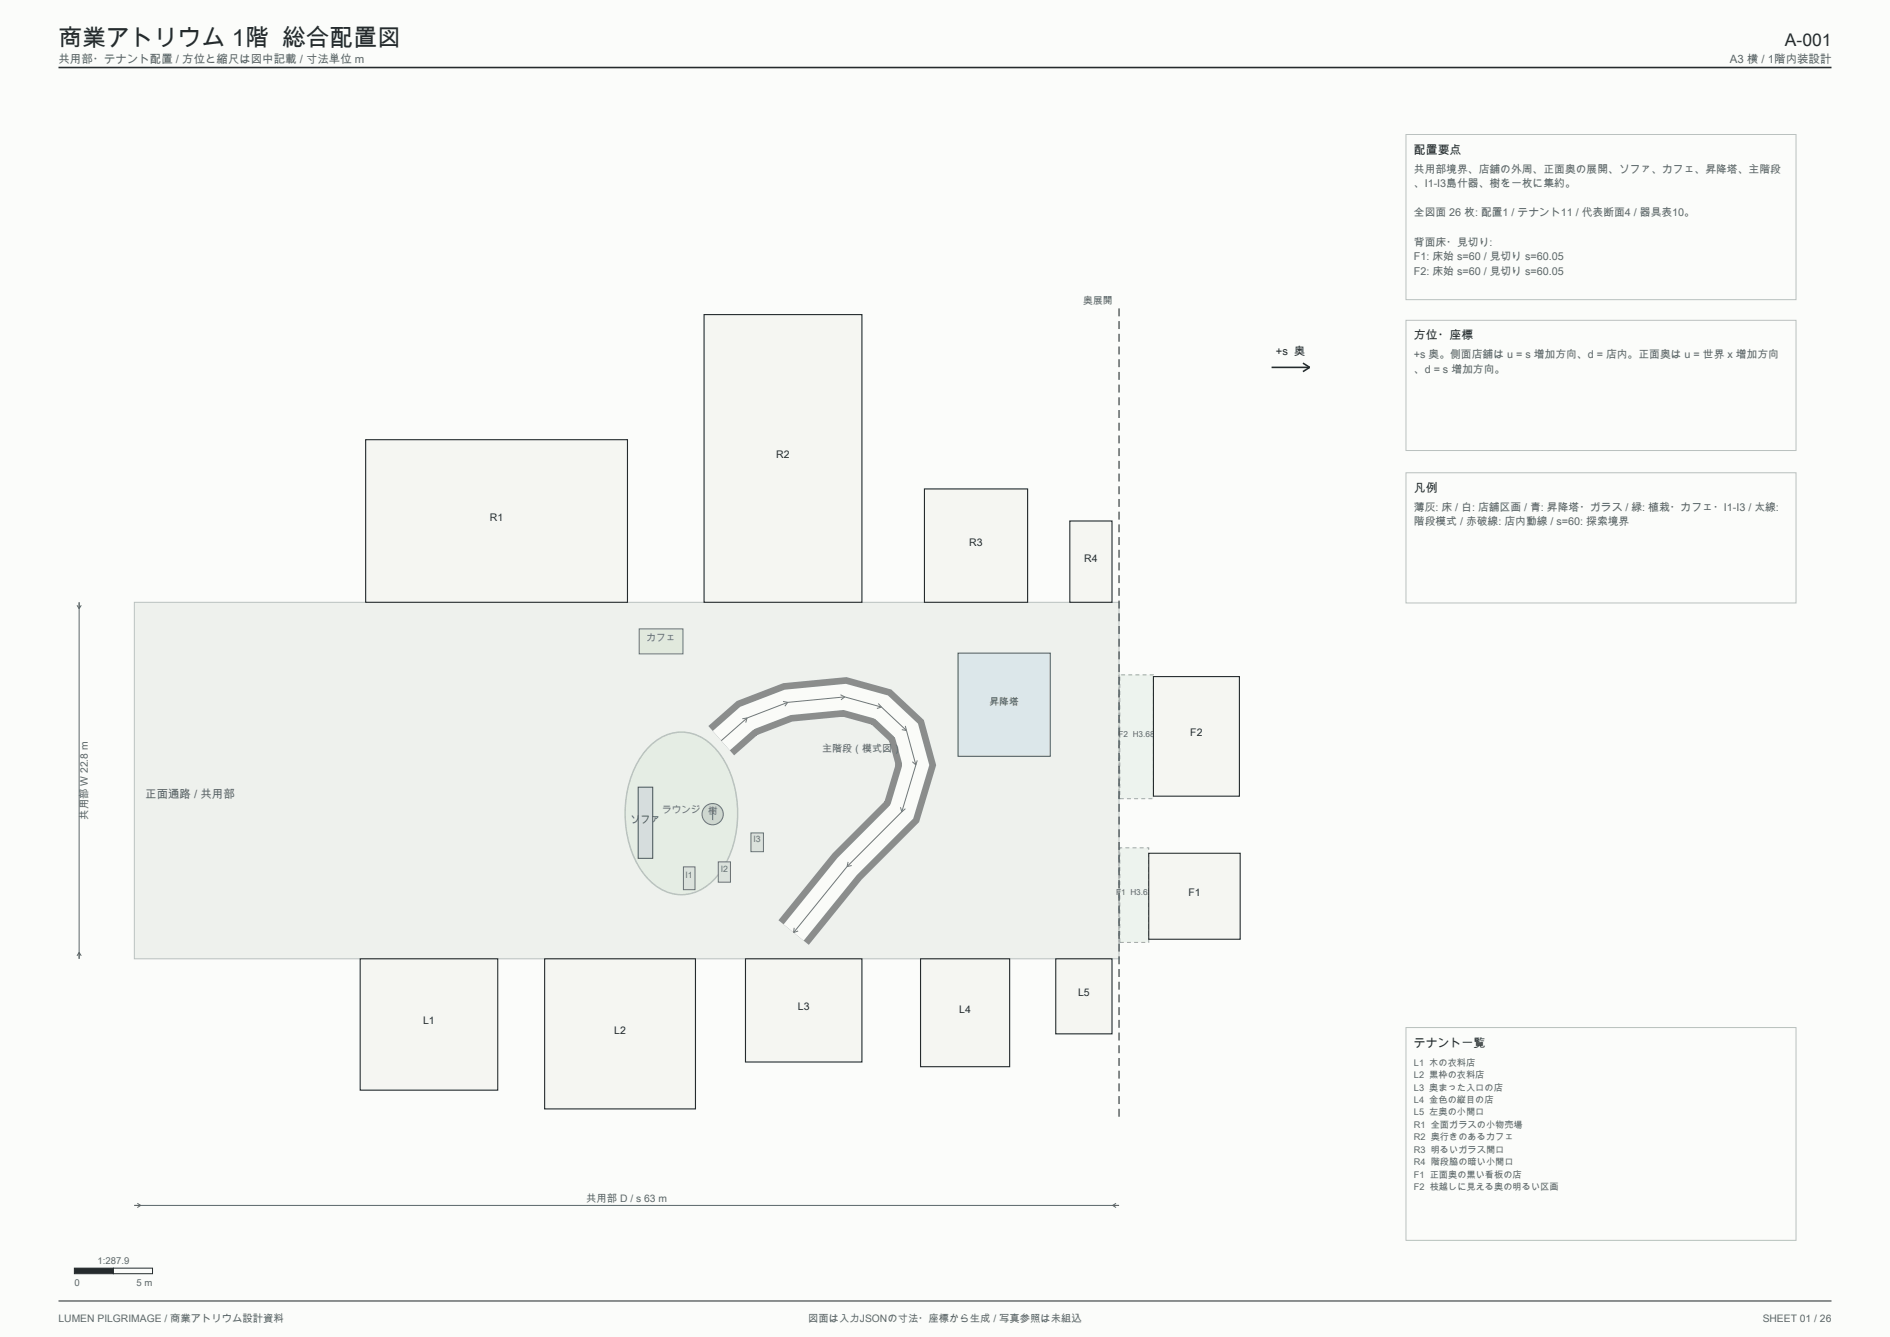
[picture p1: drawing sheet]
<svg xmlns="http://www.w3.org/2000/svg" width="420mm" height="297mm" viewBox="0 0 420 297" stroke-linecap="round" stroke-linejoin="round" font-family="sans-serif">
<path d="M0 0h420v297h-420z" fill-rule="evenodd" fill="#fbfcfa" stroke="#fbfcfa" stroke-width=".22"/>
<path d="M13 15h394" fill="none" stroke="#252b2d" stroke-width=".35"/>
<path d="M13 289h394" fill="none" stroke="#252b2d" stroke-width=".23"/>
<path d="M29.9 133.8h218.8v79.2h-218.8z" fill-rule="evenodd" fill="#eef1ed" stroke="#b9c1bf" stroke-width=".22"/>
<path d="M248.7 188.3h.2v21h-.2z" fill-rule="evenodd" fill="#f2f5f0" stroke="#c0cec3" stroke-width=".22"/>
<path d="M248.7 209.3v-21" fill="none" stroke="#9aaca4" stroke-width=".22" stroke-dasharray=".7 .7" stroke-linecap="butt"/>
<path d="M248.9 188.3h6.4v21h-6.4z" fill-rule="evenodd" fill="#edf3ee" stroke="#9aaca4" stroke-width=".22" stroke-dasharray=".9 .7" stroke-linecap="butt"/>
<path d="M248.7 149.9h.2v27.5h-.2z" fill-rule="evenodd" fill="#f2f5f0" stroke="#c0cec3" stroke-width=".22"/>
<path d="M248.7 177.4v-27.5" fill="none" stroke="#9aaca4" stroke-width=".22" stroke-dasharray=".7 .7" stroke-linecap="butt"/>
<path d="M248.9 149.9h7.4v27.5h-7.4z" fill-rule="evenodd" fill="#edf3ee" stroke="#9aaca4" stroke-width=".22" stroke-dasharray=".9 .7" stroke-linecap="butt"/>
<g fill="#f5f6f2" stroke="#252b2d" stroke-width=".25">
<path d="M80 213h30.6v29.2h-30.6z" fill-rule="evenodd"/>
<path d="M121 213h33.5v33.3h-33.5z" fill-rule="evenodd"/>
<path d="M165.7 213h25.8v22.9h-25.8z" fill-rule="evenodd"/>
<path d="M204.6 213h19.8v24h-19.8z" fill-rule="evenodd"/>
<path d="M234.6 213h12.5v16.7h-12.5z" fill-rule="evenodd"/>
<path d="M81.3 97.7h58.1v36.1h-58.1z" fill-rule="evenodd"/>
<path d="M156.5 69.9h35v63.9h-35z" fill-rule="evenodd"/>
<path d="M205.4 108.6h23v25.2h-23z" fill-rule="evenodd"/>
<path d="M237.7 115.7h9.4v18.1h-9.4z" fill-rule="evenodd"/>
<path d="M255.3 189.5h20.3v19.1h-20.3z" fill-rule="evenodd"/>
<path d="M256.3 150.3h19.1v26.6h-19.1z" fill-rule="evenodd"/>
</g>
<path d="M248.7 248.1v-180" fill="none" stroke="#535d5d" stroke-width=".32" stroke-dasharray="1.8 1.1" stroke-linecap="butt"/>
<path d="M144.4 165.7a9.5 9.5 0 0 1 14 0 22.2 22.2 0 0 1 5.3 18.6 18 18 0 0 1-7.4 13 9.4 9.4 0 0 1-11.9-1.6 22.2 22.2 0 0 1-5.2-18.7 19.7 19.7 0 0 1 5.2-11.3z" fill-rule="evenodd" fill="#e5ede4" stroke="#b6c7b6" stroke-width=".32"/>
<g fill="#d8e4d8" stroke="#64816d" stroke-width=".22">
<path d="M151.9 192.6h2.5v5h-2.5z" fill-rule="evenodd"/>
<path d="M159.6 191.5h2.7v4.5h-2.7z" fill-rule="evenodd"/>
<path d="M166.9 185h2.8v4.2h-2.8z" fill-rule="evenodd"/>
</g>
<circle cx="158.4" cy="180.9" r="2.36" fill="#c8d9c5" stroke="#64816d" stroke-width=".22"/>
<path d="M158.4 179.6v2.6" fill="none" stroke="#64816d" stroke-width=".23"/>
<path d="M141.8 174.9h3.2v15.8h-3.2z" fill-rule="evenodd" fill="#d6dde1" stroke="#355f70" stroke-width=".23"/>
<path d="M160.3 164.5l5.7-5 9-3.5 12.7-1.2 8.2 2.3 5.5 5.2 2.1 7.6-3.1 10.4-12.2 12.2-11.8 14.7" fill="none" stroke="#8b8d8c" stroke-width="8.7" stroke-linecap="butt"/>
<path d="M160.3 164.5l5.7-5 9-3.5 12.7-1.2 8.2 2.3 5.5 5.2 2.1 7.6-3.1 10.4-12.2 12.2-11.8 14.7" fill="none" stroke="#fafbf8" stroke-width="5.7" stroke-linecap="butt"/>
<g fill="none" stroke="#717776" stroke-width=".22">
<path d="M166 159.5l-5.7 5M166 159.5l-1 .2M166 159.5l-.3 1M174 155.8l1 .2M175 156l-9 3.5M175 156l-.6 .9M186.8 154.3l.9 .5M187.7 154.8l-12.7 1.2M187.7 154.8l-.8 .7M187.7 154.8l8.2 2.3M195.2 156.3l.7 .8M195.9 157.1l-1 .3"/>
<path d="M195.9 157.1l5.5 5.2M200.1 179.3l.3 1M200.4 162.1l1 .2M201.2 161.3l.2 1M201.2 179.6l-.8 .7M201.4 162.3l2.1 7.6M202.7 169.2l.8 .7M203.5 169.9l-3.1 10.4M203.8 168.9l-.3 1M188.2 192.5l-11.8 14.7M188.5 191.5l-.3 1M189.3 192.3l-1.1 .2"/>
<path d="M200.4 180.3l-12.2 12.2M176.5 206.1l-.1 1.1M177.4 206.8l-1 .4"/>
</g>
<path d="M212.9 145.1h20.5v22.9h-20.5z" fill-rule="evenodd" fill="#dce7ea" stroke="#355f70" stroke-width=".23"/>
<path d="M142 139.7h9.8v5.6h-9.8z" fill-rule="evenodd" fill="#e1e9dc" stroke="#64816d" stroke-width=".22"/>
<path d="M17.1 134.5l.5 .7 .5-.7M17.6 133.8v79.2M17.1 212.3l.5-.7 .5 .7M29.9 267.8h218.8M30.5 267.3l.8 .5-.8 .4M248 267.3l-.7 .5 .7 .4" fill="none" stroke="#5c6669" stroke-width=".22"/>
<path d="M282.6 81.6h8.4M289.5 80.7l1.5 .9M291 81.6l-1.5 1" fill="none" stroke="#252b2d" stroke-width=".35"/>
<path d="M16.5 281.7h8.7v1.2h-8.7z" fill-rule="evenodd" fill="#252b2d" stroke="#252b2d" stroke-width=".22"/>
<path d="M25.2 281.7h8.7v1.2h-8.7z" fill-rule="evenodd" fill="#fbfcfa" stroke="#252b2d" stroke-width=".22"/>
<g fill="#fbfcfa" stroke="#b9c1bf" stroke-width=".22">
<path d="M312.4 29.9h86.7v36.7h-86.7z" fill-rule="evenodd"/>
<path d="M312.4 71.2h86.7v28.9h-86.7z" fill-rule="evenodd"/>
<path d="M312.4 105h86.7v28.9h-86.7z" fill-rule="evenodd"/>
<path d="M312.4 228.3h86.7v47.2h-86.7z" fill-rule="evenodd"/>
</g>
<text font-size="5.3" fill="#252b2d" x="13" y="10.2">商業アトリウム 1階 総合配置図</text>
<text font-size="3.9" fill="#252b2d" x="396.6" y="10.2">A-001</text>
<g font-size="2.6" fill="#252b2d">
<text x="314.2" y="34.1">配置要点</text>
<text x="314.2" y="75.4">方位・座標</text>
<text x="314.2" y="109.3">凡例</text>
<text x="314.2" y="232.5">テナント一覧</text>
</g>
<g font-size="2.5" fill="#5c6669">
<text x="13" y="14.1">共用部・テナント配置 / 方位と縮尺は図中記載 / 寸法単位 m</text>
<text x="384.4" y="14.1">A3 横 / 1階内装設計</text>
<text x="32.3" y="177.3">正面通路 / 共用部</text>
</g>
<text font-size="2.5" fill="#252b2d" x="283.5" y="78.8">+s 奥</text>
<g font-size="2.4" fill="#5c6669">
<text x="314.2" y="38.3">共用部境界、店舗の外周、正面奥の展開、ソファ、カフェ、昇降塔、主階段</text>
<text x="314.2" y="41.6">、I1-I3島什器、樹を一枚に集約。</text>
<text x="314.2" y="48.1">全図面 26 枚: 配置1 / テナント11 / 代表断面4 / 器具表10。</text>
<text x="314.2" y="54.5">背面床・見切り:</text>
<text x="314.2" y="57.8">F1: 床始 s=60 / 見切り s=60.05</text>
<text x="314.2" y="61">F2: 床始 s=60 / 見切り s=60.05</text>
<text x="314.2" y="79.6">+s 奥。側面店舗は u = s 増加方向、d = 店内。正面奥は u = 世界 x 増加方向</text>
<text x="314.2" y="82.9">、d = s 増加方向。</text>
<text x="314.2" y="113.5">薄灰: 床 / 白: 店舗区画 / 青: 昇降塔・ガラス / 緑: 植栽・カフェ・I1-I3 / 太線:</text>
<text x="314.2" y="116.7">階段模式 / 赤破線: 店内動線 / s=60: 探索境界</text>
</g>
<g font-size="2.3" fill="#252b2d">
<text x="172.5" y="101.8">R2</text>
<text x="108.9" y="115.7">R1</text>
<text x="215.4" y="121.2">R3</text>
<text x="240.9" y="124.8">R4</text>
<text x="264.5" y="163.6">F2</text>
<text x="264.1" y="199.1">F1</text>
<text x="239.6" y="221.3">L5</text>
<text x="94" y="227.6">L1</text>
<text x="177.3" y="224.5">L3</text>
<text x="213.2" y="225">L4</text>
<text x="136.5" y="229.7">L2</text>
</g>
<g font-size="2.3" fill="#5c6669">
<text x="19.5" y="182.1" transform="rotate(-90 19.5 182.1)">共用部 W 22.8 m</text>
<text x="130.3" y="267.1">共用部 D / s 63 m</text>
<text x="13" y="293.6">LUMEN PILGRIMAGE / 商業アトリウム設計資料</text>
<text x="179.6" y="293.6">図面は入力JSONの寸法・座標から生成 / 写真参照は未組込</text>
<text x="391.7" y="293.6">SHEET 01 / 26</text>
</g>
<g font-size="2.2" fill="#5c6669">
<text x="240.7" y="67.5">奥展開</text>
<text x="182.7" y="167.1">主階段（模式図）</text>
</g>
<g font-size="2.2" fill="#64816d">
<text x="143.7" y="142.5">カフェ</text>
<text x="147.1" y="180.7">ラウンジ</text>
</g>
<g font-size="2.2" fill="#355f70">
<text x="219.9" y="156.5">昇降塔</text>
<text x="140.1" y="182.8">ソファ</text>
</g>
<g font-size="2.1" fill="#5c6669">
<text x="21.7" y="280.8">1:287.9</text>
<text x="16.5" y="285.8">0</text>
<text x="30.4" y="285.8">5 m</text>
</g>
<text font-size="2" fill="#64816d" x="157.3" y="180.9">樹</text>
<g font-size="2" fill="#5c6669">
<text x="314.2" y="236.7">L1 木の衣料店</text>
<text x="314.2" y="239.5">L2 黒枠の衣料店</text>
<text x="314.2" y="242.3">L3 奥まった入口の店</text>
<text x="314.2" y="245">L4 金色の縦目の店</text>
<text x="314.2" y="247.8">L5 左奥の小間口</text>
<text x="314.2" y="250.5">R1 全面ガラスの小物売場</text>
<text x="314.2" y="253.3">R2 奥行きのあるカフェ</text>
<text x="314.2" y="256.1">R3 明るいガラス間口</text>
<text x="314.2" y="258.8">R4 階段脇の暗い小間口</text>
<text x="314.2" y="261.6">F1 正面奥の黒い看板の店</text>
<text x="314.2" y="264.4">F2 枝越しに見える奥の明るい区画</text>
</g>
<g font-size="1.9" fill="#64816d">
<text x="167.5" y="187.1">I3</text>
<text x="152.3" y="195.1">I1</text>
<text x="160.2" y="193.7">I2</text>
</g>
<g font-size="1.8" fill="#5c6669">
<text x="248.6" y="163.7">F2 H3.68</text>
<text x="248" y="198.8">F1 H3.62</text>
</g>
</svg>
